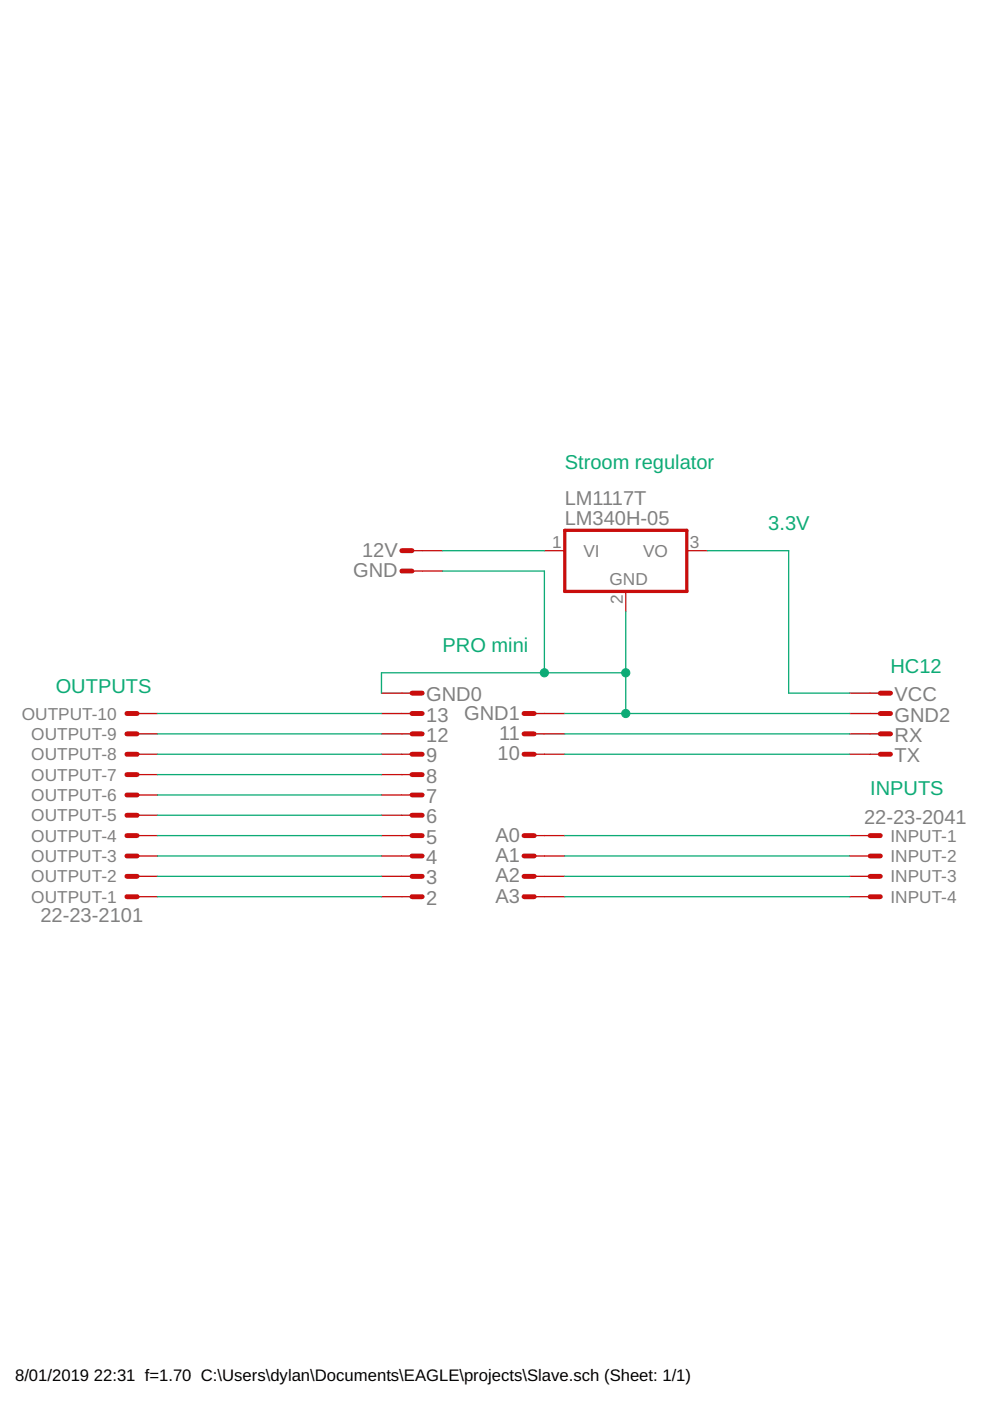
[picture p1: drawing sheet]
<?xml version="1.0" encoding="utf-8"?>
<!DOCTYPE eagle SYSTEM "eagle.dtd">
<eagle version="9.1.3">
<drawing>
<settings>
<setting alwaysvectorfont="no"/>
<setting verticaltext="up"/>
</settings>
<grid distance="0.1" unitdist="inch" unit="inch" style="dots" multiple="1" display="yes" altdistance="0.01" altunitdist="inch" altunit="inch"/>
<schematic xreflabel="%F%N/%S.%C%R" xrefpart="/%S.%C%R">
<libraries>
<library name="con-molex">
<symbols>
<symbol name="MV">
<wire x1="1.27" y1="0" x2="0" y2="0" width="0.6096" layer="94"/>
<text x="2.54" y="-0.762" size="1.524" layer="95">&gt;NAME</text>
<text x="-0.762" y="1.397" size="1.778" layer="96">&gt;VALUE</text>
<pin name="S" x="-2.54" y="0" visible="off" length="short" direction="pas"/>
</symbol>
<symbol name="M">
<wire x1="1.27" y1="0" x2="0" y2="0" width="0.6096" layer="94"/>
<text x="2.54" y="-0.762" size="1.524" layer="95">&gt;NAME</text>
<pin name="S" x="-2.54" y="0" visible="off" length="short" direction="pas"/>
</symbol>
</symbols>
<devicesets>
<deviceset name="22-23-2101" prefix="X">
<gates>
<gate name="-1" symbol="MV" x="0" y="10.16" addlevel="always" swaplevel="1"/>
<gate name="-2" symbol="M" x="0" y="7.62" addlevel="always" swaplevel="1"/>
<gate name="-3" symbol="M" x="0" y="5.08" addlevel="always" swaplevel="1"/>
<gate name="-4" symbol="M" x="0" y="2.54" addlevel="always" swaplevel="1"/>
<gate name="-5" symbol="M" x="0" y="0" addlevel="always" swaplevel="1"/>
<gate name="-6" symbol="M" x="0" y="-2.54" addlevel="always" swaplevel="1"/>
<gate name="-7" symbol="M" x="0" y="-5.08" addlevel="always" swaplevel="1"/>
<gate name="-8" symbol="M" x="0" y="-7.62" addlevel="always" swaplevel="1"/>
<gate name="-9" symbol="M" x="0" y="-10.16" addlevel="always" swaplevel="1"/>
<gate name="-10" symbol="M" x="0" y="-12.7" addlevel="always" swaplevel="1"/>
</gates>
<devices>
<device name="" package="22-23-2101">
<connects>
<connect gate="-1" pin="S" pad="1"/>
<connect gate="-10" pin="S" pad="10"/>
<connect gate="-2" pin="S" pad="2"/>
<connect gate="-3" pin="S" pad="3"/>
<connect gate="-4" pin="S" pad="4"/>
<connect gate="-5" pin="S" pad="5"/>
<connect gate="-6" pin="S" pad="6"/>
<connect gate="-7" pin="S" pad="7"/>
<connect gate="-8" pin="S" pad="8"/>
<connect gate="-9" pin="S" pad="9"/>
</connects>
<technologies>
<technology name="">
<attribute name="MF" value="MOLEX" constant="no"/>
<attribute name="MPN" value="22-23-2101" constant="no"/>
<attribute name="OC_FARNELL" value="1756828" constant="no"/>
<attribute name="OC_NEWARK" value="94C0765" constant="no"/>
</technology>
</technologies>
</device>
</devices>
</deviceset>
<deviceset name="22-23-2041" prefix="X">
<gates>
<gate name="-1" symbol="MV" x="0" y="2.54" addlevel="always" swaplevel="1"/>
<gate name="-2" symbol="M" x="0" y="0" addlevel="always" swaplevel="1"/>
<gate name="-3" symbol="M" x="0" y="-2.54" addlevel="always" swaplevel="1"/>
<gate name="-4" symbol="M" x="0" y="-5.08" addlevel="always" swaplevel="1"/>
</gates>
<devices>
<device name="" package="22-23-2041">
<connects>
<connect gate="-1" pin="S" pad="1"/>
<connect gate="-2" pin="S" pad="2"/>
<connect gate="-3" pin="S" pad="3"/>
<connect gate="-4" pin="S" pad="4"/>
</connects>
<technologies>
<technology name="">
<attribute name="MF" value="MOLEX" constant="no"/>
<attribute name="MPN" value="22-23-2041" constant="no"/>
<attribute name="OC_FARNELL" value="1462920" constant="no"/>
<attribute name="OC_NEWARK" value="38C0355" constant="no"/>
</technology>
</technologies>
</device>
</devices>
</deviceset>
</devicesets>
</library>
<library name="con-rib">
<symbols>
<symbol name="M">
<wire x1="0" y1="0" x2="1.27" y2="0" width="0.6096" layer="94"/>
<wire x1="2.54" y1="0" x2="1.27" y2="0" width="0.1524" layer="94"/>
<text x="-0.508" y="1.016" size="1.778" layer="95" rot="R180">&gt;NAME</text>
<text x="0.254" y="-2.413" size="1.778" layer="96">&gt;VALUE</text>
<pin name="ST" x="5.08" y="0" visible="off" length="short" direction="pas" rot="R180"/>
</symbol>
</symbols>
<devicesets>
<deviceset name="ST2,8" prefix="ST" uservalue="yes">
<gates>
<gate name="G$1" symbol="M" x="0" y="0"/>
</gates>
<devices>
<device name="" package="ST2,8">
<connects>
<connect gate="G$1" pin="ST" pad="1"/>
</connects>
<package3dinstances>
<package3dinstance package3d_urn="urn:adsk.eagle:package:9987/1"/>
</package3dinstances>
<technologies>
<technology name="">
<attribute name="MF" value="" constant="no"/>
<attribute name="MPN" value="" constant="no"/>
<attribute name="OC_FARNELL" value="unknown" constant="no"/>
<attribute name="OC_NEWARK" value="unknown" constant="no"/>
</technology>
</technologies>
</device>
</devices>
</deviceset>
</devicesets>
</library>
<library name="linear">
<symbols>
<symbol name="78XX">
<wire x1="-7.62" y1="-5.08" x2="7.62" y2="-5.08" width="0.4064" layer="94"/>
<wire x1="7.62" y1="-5.08" x2="7.62" y2="2.54" width="0.4064" layer="94"/>
<wire x1="7.62" y1="2.54" x2="-7.62" y2="2.54" width="0.4064" layer="94"/>
<wire x1="-7.62" y1="2.54" x2="-7.62" y2="-5.08" width="0.4064" layer="94"/>
<text x="-7.62" y="5.715" size="1.778" layer="95">&gt;NAME</text>
<text x="-7.62" y="3.175" size="1.778" layer="96">&gt;VALUE</text>
<text x="-2.032" y="-4.318" size="1.524" layer="95">GND</text>
<pin name="VI" x="-10.16" y="0" length="short" direction="in"/>
<pin name="GND" x="0" y="-7.62" visible="pad" length="short" direction="pas" rot="R90"/>
<pin name="VO" x="10.16" y="0" length="short" direction="pas" rot="R180"/>
</symbol>
</symbols>
<devicesets>
<deviceset name="LM340?-*" prefix="IC">
<gates>
<gate name="A" symbol="78XX" x="22.86" y="0"/>
</gates>
<devices>
<device name="LZ" package="TO92">
<connects>
<connect gate="A" pin="GND" pad="2"/>
<connect gate="A" pin="VI" pad="3"/>
<connect gate="A" pin="VO" pad="1"/>
</connects>
<package3dinstances>
<package3dinstance package3d_urn="urn:adsk.eagle:package:16416/2"/>
</package3dinstances>
<technologies>
<technology name="05"/>
<technology name="08"/>
<technology name="12"/>
<technology name="15"/>
<technology name="18"/>
<technology name="24"/>
</technologies>
</device>
<device name="H" package="TO220H">
<connects>
<connect gate="A" pin="GND" pad="2"/>
<connect gate="A" pin="VI" pad="1"/>
<connect gate="A" pin="VO" pad="3"/>
</connects>
<package3dinstances>
<package3dinstance package3d_urn="urn:adsk.eagle:package:16414/1"/>
</package3dinstances>
<technologies>
<technology name="05"/>
<technology name="08"/>
<technology name="12"/>
<technology name="15"/>
<technology name="18"/>
<technology name="24"/>
</technologies>
</device>
<device name="MP" package="SOT223">
<connects>
<connect gate="A" pin="GND" pad="4"/>
<connect gate="A" pin="VI" pad="1"/>
<connect gate="A" pin="VO" pad="3"/>
</connects>
<package3dinstances>
<package3dinstance package3d_urn="urn:adsk.eagle:package:16418/2"/>
</package3dinstances>
<technologies>
<technology name="05"/>
</technologies>
</device>
<device name="S" package="TO263-3">
<connects>
<connect gate="A" pin="GND" pad="TAB"/>
<connect gate="A" pin="VI" pad="1"/>
<connect gate="A" pin="VO" pad="3"/>
</connects>
<package3dinstances>
<package3dinstance package3d_urn="urn:adsk.eagle:package:16425/2"/>
</package3dinstances>
<technologies>
<technology name="05"/>
<technology name="12"/>
</technologies>
</device>
</devices>
</deviceset>
</devicesets>
</library>
</libraries>
<attributes>
</attributes>
<variantdefs>
</variantdefs>
<classes>
<class number="0" name="default" width="0" drill="0">
</class>
</classes>
<parts>
<part name="OUTPUT" library="con-molex" deviceset="22-23-2101" device=""/>
<part name="2" library="con-rib" deviceset="ST2,8" device="" package3d_urn="urn:adsk.eagle:package:9987/1"/>
<part name="3" library="con-rib" deviceset="ST2,8" device="" package3d_urn="urn:adsk.eagle:package:9987/1"/>
<part name="4" library="con-rib" deviceset="ST2,8" device="" package3d_urn="urn:adsk.eagle:package:9987/1"/>
<part name="5" library="con-rib" deviceset="ST2,8" device="" package3d_urn="urn:adsk.eagle:package:9987/1"/>
<part name="6" library="con-rib" deviceset="ST2,8" device="" package3d_urn="urn:adsk.eagle:package:9987/1"/>
<part name="7" library="con-rib" deviceset="ST2,8" device="" package3d_urn="urn:adsk.eagle:package:9987/1"/>
<part name="8" library="con-rib" deviceset="ST2,8" device="" package3d_urn="urn:adsk.eagle:package:9987/1"/>
<part name="9" library="con-rib" deviceset="ST2,8" device="" package3d_urn="urn:adsk.eagle:package:9987/1"/>
<part name="10" library="con-rib" deviceset="ST2,8" device="" package3d_urn="urn:adsk.eagle:package:9987/1"/>
<part name="11" library="con-rib" deviceset="ST2,8" device="" package3d_urn="urn:adsk.eagle:package:9987/1"/>
<part name="12" library="con-rib" deviceset="ST2,8" device="" package3d_urn="urn:adsk.eagle:package:9987/1"/>
<part name="13" library="con-rib" deviceset="ST2,8" device="" package3d_urn="urn:adsk.eagle:package:9987/1"/>
<part name="GND0" library="con-rib" deviceset="ST2,8" device="" package3d_urn="urn:adsk.eagle:package:9987/1"/>
<part name="GND1" library="con-rib" deviceset="ST2,8" device="" package3d_urn="urn:adsk.eagle:package:9987/1"/>
<part name="GND2" library="con-rib" deviceset="ST2,8" device="" package3d_urn="urn:adsk.eagle:package:9987/1"/>
<part name="RX" library="con-rib" deviceset="ST2,8" device="" package3d_urn="urn:adsk.eagle:package:9987/1"/>
<part name="TX" library="con-rib" deviceset="ST2,8" device="" package3d_urn="urn:adsk.eagle:package:9987/1"/>
<part name="VCC" library="con-rib" deviceset="ST2,8" device="" package3d_urn="urn:adsk.eagle:package:9987/1"/>
<part name="A0" library="con-rib" deviceset="ST2,8" device="" package3d_urn="urn:adsk.eagle:package:9987/1"/>
<part name="A1" library="con-rib" deviceset="ST2,8" device="" package3d_urn="urn:adsk.eagle:package:9987/1"/>
<part name="A2" library="con-rib" deviceset="ST2,8" device="" package3d_urn="urn:adsk.eagle:package:9987/1"/>
<part name="A3" library="con-rib" deviceset="ST2,8" device="" package3d_urn="urn:adsk.eagle:package:9987/1"/>
<part name="INPUT" library="con-molex" deviceset="22-23-2041" device=""/>
<part name="LM1117T" library="linear" deviceset="LM340?-*" device="H" package3d_urn="urn:adsk.eagle:package:16414/1" technology="05"/>
<part name="GND" library="con-rib" deviceset="ST2,8" device="" package3d_urn="urn:adsk.eagle:package:9987/1"/>
<part name="12V" library="con-rib" deviceset="ST2,8" device="" package3d_urn="urn:adsk.eagle:package:9987/1"/>
</parts>
<sheets>
<sheet>
<plain>
<text x="68.58" y="78.74" size="1.778" layer="91">PRO mini</text>
<text x="124.46" y="76.2" size="1.778" layer="91">HC12</text>
<text x="121.92" y="60.96" size="1.778" layer="91">INPUTS</text>
<text x="20.32" y="73.66" size="1.778" layer="91">OUTPUTS</text>
<text x="109.22" y="93.98" size="1.778" layer="91">3.3V</text>
</plain>
<instances>
<instance part="OUTPUT" gate="-1" x="30.48" y="48.26" rot="R180"/>
<instance part="OUTPUT" gate="-2" x="30.48" y="50.8" rot="R180"/>
<instance part="OUTPUT" gate="-3" x="30.48" y="53.34" rot="R180"/>
<instance part="OUTPUT" gate="-4" x="30.48" y="55.88" rot="R180"/>
<instance part="OUTPUT" gate="-5" x="30.48" y="58.42" rot="R180"/>
<instance part="OUTPUT" gate="-6" x="30.48" y="60.96" rot="R180"/>
<instance part="OUTPUT" gate="-7" x="30.48" y="63.5" rot="R180"/>
<instance part="OUTPUT" gate="-8" x="30.48" y="66.04" rot="R180"/>
<instance part="OUTPUT" gate="-9" x="30.48" y="68.58" rot="R180"/>
<instance part="OUTPUT" gate="-10" x="30.48" y="71.12" rot="R180"/>
<instance part="2" gate="G$1" x="66.04" y="48.26" rot="R180"/>
<instance part="3" gate="G$1" x="66.04" y="50.8" rot="R180"/>
<instance part="4" gate="G$1" x="66.04" y="53.34" rot="R180"/>
<instance part="5" gate="G$1" x="66.04" y="55.88" rot="R180"/>
<instance part="6" gate="G$1" x="66.04" y="58.42" rot="R180"/>
<instance part="7" gate="G$1" x="66.04" y="60.96" rot="R180"/>
<instance part="8" gate="G$1" x="66.04" y="63.5" rot="R180"/>
<instance part="9" gate="G$1" x="66.04" y="66.04" rot="R180"/>
<instance part="10" gate="G$1" x="78.74" y="66.04"/>
<instance part="11" gate="G$1" x="78.74" y="68.58"/>
<instance part="12" gate="G$1" x="66.04" y="68.58" rot="R180"/>
<instance part="13" gate="G$1" x="66.04" y="71.12" rot="R180"/>
<instance part="GND0" gate="G$1" x="66.04" y="73.66" rot="R180"/>
<instance part="GND1" gate="G$1" x="78.74" y="71.12"/>
<instance part="GND2" gate="G$1" x="124.46" y="71.12" rot="R180"/>
<instance part="RX" gate="G$1" x="124.46" y="68.58" rot="R180"/>
<instance part="TX" gate="G$1" x="124.46" y="66.04" rot="R180"/>
<instance part="VCC" gate="G$1" x="124.46" y="73.66" rot="R180"/>
<instance part="A0" gate="G$1" x="78.74" y="55.88"/>
<instance part="A1" gate="G$1" x="78.74" y="53.34"/>
<instance part="A2" gate="G$1" x="78.74" y="50.8"/>
<instance part="A3" gate="G$1" x="78.74" y="48.26"/>
<instance part="INPUT" gate="-1" x="121.92" y="55.88"/>
<instance part="INPUT" gate="-2" x="121.92" y="53.34"/>
<instance part="INPUT" gate="-3" x="121.92" y="50.8"/>
<instance part="INPUT" gate="-4" x="121.92" y="48.26"/>
<instance part="LM1117T" gate="A" x="91.44" y="91.44"/>
<instance part="GND" gate="G$1" x="63.5" y="88.9"/>
<instance part="12V" gate="G$1" x="63.5" y="91.44"/>
</instances>
<busses>
</busses>
<nets>
<net name="N$1" class="0">
<segment>
<pinref part="2" gate="G$1" pin="ST"/>
<pinref part="OUTPUT" gate="-1" pin="S"/>
<wire x1="60.96" y1="48.26" x2="33.02" y2="48.26" width="0.1524" layer="91"/>
</segment>
</net>
<net name="N$2" class="0">
<segment>
<pinref part="3" gate="G$1" pin="ST"/>
<pinref part="OUTPUT" gate="-2" pin="S"/>
<wire x1="60.96" y1="50.8" x2="33.02" y2="50.8" width="0.1524" layer="91"/>
</segment>
</net>
<net name="N$3" class="0">
<segment>
<pinref part="OUTPUT" gate="-3" pin="S"/>
<pinref part="4" gate="G$1" pin="ST"/>
<wire x1="33.02" y1="53.34" x2="60.96" y2="53.34" width="0.1524" layer="91"/>
</segment>
</net>
<net name="N$4" class="0">
<segment>
<pinref part="5" gate="G$1" pin="ST"/>
<pinref part="OUTPUT" gate="-4" pin="S"/>
<wire x1="60.96" y1="55.88" x2="33.02" y2="55.88" width="0.1524" layer="91"/>
</segment>
</net>
<net name="N$5" class="0">
<segment>
<pinref part="OUTPUT" gate="-5" pin="S"/>
<pinref part="6" gate="G$1" pin="ST"/>
<wire x1="33.02" y1="58.42" x2="60.96" y2="58.42" width="0.1524" layer="91"/>
</segment>
</net>
<net name="N$6" class="0">
<segment>
<pinref part="7" gate="G$1" pin="ST"/>
<pinref part="OUTPUT" gate="-6" pin="S"/>
<wire x1="60.96" y1="60.96" x2="33.02" y2="60.96" width="0.1524" layer="91"/>
</segment>
</net>
<net name="N$7" class="0">
<segment>
<pinref part="OUTPUT" gate="-7" pin="S"/>
<pinref part="8" gate="G$1" pin="ST"/>
<wire x1="33.02" y1="63.5" x2="60.96" y2="63.5" width="0.1524" layer="91"/>
</segment>
</net>
<net name="N$8" class="0">
<segment>
<pinref part="9" gate="G$1" pin="ST"/>
<pinref part="OUTPUT" gate="-8" pin="S"/>
<wire x1="60.96" y1="66.04" x2="33.02" y2="66.04" width="0.1524" layer="91"/>
</segment>
</net>
<net name="N$9" class="0">
<segment>
<pinref part="OUTPUT" gate="-9" pin="S"/>
<pinref part="12" gate="G$1" pin="ST"/>
<wire x1="33.02" y1="68.58" x2="60.96" y2="68.58" width="0.1524" layer="91"/>
</segment>
</net>
<net name="N$10" class="0">
<segment>
<pinref part="13" gate="G$1" pin="ST"/>
<pinref part="OUTPUT" gate="-10" pin="S"/>
<wire x1="60.96" y1="71.12" x2="33.02" y2="71.12" width="0.1524" layer="91"/>
</segment>
</net>
<net name="N$11" class="0">
<segment>
<pinref part="GND0" gate="G$1" pin="ST"/>
<wire x1="60.96" y1="73.66" x2="60.96" y2="76.2" width="0.1524" layer="91"/>
<wire x1="60.96" y1="76.2" x2="81.28" y2="76.2" width="0.1524" layer="91"/>
<wire x1="91.44" y1="76.2" x2="91.44" y2="71.12" width="0.1524" layer="91"/>
<pinref part="GND1" gate="G$1" pin="ST"/>
<wire x1="83.82" y1="71.12" x2="91.44" y2="71.12" width="0.1524" layer="91"/>
<pinref part="GND2" gate="G$1" pin="ST"/>
<wire x1="91.44" y1="71.12" x2="119.38" y2="71.12" width="0.1524" layer="91"/>
<junction x="91.44" y="71.12"/>
<pinref part="GND" gate="G$1" pin="ST"/>
<wire x1="68.58" y1="88.9" x2="81.28" y2="88.9" width="0.1524" layer="91"/>
<wire x1="81.28" y1="88.9" x2="81.28" y2="76.2" width="0.1524" layer="91"/>
<wire x1="81.28" y1="76.2" x2="91.44" y2="76.2" width="0.1524" layer="91"/>
<pinref part="LM1117T" gate="A" pin="GND"/>
<wire x1="91.44" y1="76.2" x2="91.44" y2="83.82" width="0.1524" layer="91"/>
<junction x="81.28" y="76.2"/>
<junction x="91.44" y="76.2"/>
</segment>
</net>
<net name="N$12" class="0">
<segment>
<pinref part="11" gate="G$1" pin="ST"/>
<pinref part="RX" gate="G$1" pin="ST"/>
<wire x1="83.82" y1="68.58" x2="119.38" y2="68.58" width="0.1524" layer="91"/>
</segment>
</net>
<net name="N$13" class="0">
<segment>
<pinref part="10" gate="G$1" pin="ST"/>
<pinref part="TX" gate="G$1" pin="ST"/>
<wire x1="83.82" y1="66.04" x2="119.38" y2="66.04" width="0.1524" layer="91"/>
</segment>
</net>
<net name="N$14" class="0">
<segment>
<pinref part="VCC" gate="G$1" pin="ST"/>
<wire x1="119.38" y1="73.66" x2="111.76" y2="73.66" width="0.1524" layer="91"/>
<pinref part="LM1117T" gate="A" pin="VO"/>
<wire x1="101.6" y1="91.44" x2="111.76" y2="91.44" width="0.1524" layer="91"/>
<wire x1="111.76" y1="91.44" x2="111.76" y2="73.66" width="0.1524" layer="91"/>
</segment>
</net>
<net name="N$15" class="0">
<segment>
<pinref part="A3" gate="G$1" pin="ST"/>
<pinref part="INPUT" gate="-4" pin="S"/>
<wire x1="83.82" y1="48.26" x2="119.38" y2="48.26" width="0.1524" layer="91"/>
</segment>
</net>
<net name="N$16" class="0">
<segment>
<pinref part="A2" gate="G$1" pin="ST"/>
<pinref part="INPUT" gate="-3" pin="S"/>
<wire x1="83.82" y1="50.8" x2="119.38" y2="50.8" width="0.1524" layer="91"/>
</segment>
</net>
<net name="N$17" class="0">
<segment>
<pinref part="A1" gate="G$1" pin="ST"/>
<pinref part="INPUT" gate="-2" pin="S"/>
<wire x1="83.82" y1="53.34" x2="119.38" y2="53.34" width="0.1524" layer="91"/>
</segment>
</net>
<net name="N$18" class="0">
<segment>
<pinref part="A0" gate="G$1" pin="ST"/>
<pinref part="INPUT" gate="-1" pin="S"/>
<wire x1="83.82" y1="55.88" x2="119.38" y2="55.88" width="0.1524" layer="91"/>
</segment>
</net>
<net name="N$20" class="0">
<segment>
<pinref part="12V" gate="G$1" pin="ST"/>
<pinref part="LM1117T" gate="A" pin="VI"/>
<wire x1="68.58" y1="91.44" x2="81.28" y2="91.44" width="0.1524" layer="91"/>
</segment>
</net>
</nets>
</sheet>
</sheets>
</schematic>
</drawing>
<compatibility>
<note version="8.2" severity="warning">
Since Version 8.2, EAGLE supports online libraries. The ids
of those online libraries will not be understood (or retained)
with this version.
</note>
<note version="8.3" severity="warning">
Since Version 8.3, EAGLE supports URNs for individual library
assets (packages, symbols, and devices). The URNs of those assets
will not be understood (or retained) with this version.
</note>
<note version="8.3" severity="warning">
Since Version 8.3, EAGLE supports the association of 3D packages
with devices in libraries, schematics, and board files. Those 3D
packages will not be understood (or retained) with this version.
</note>
</compatibility>
</eagle>
